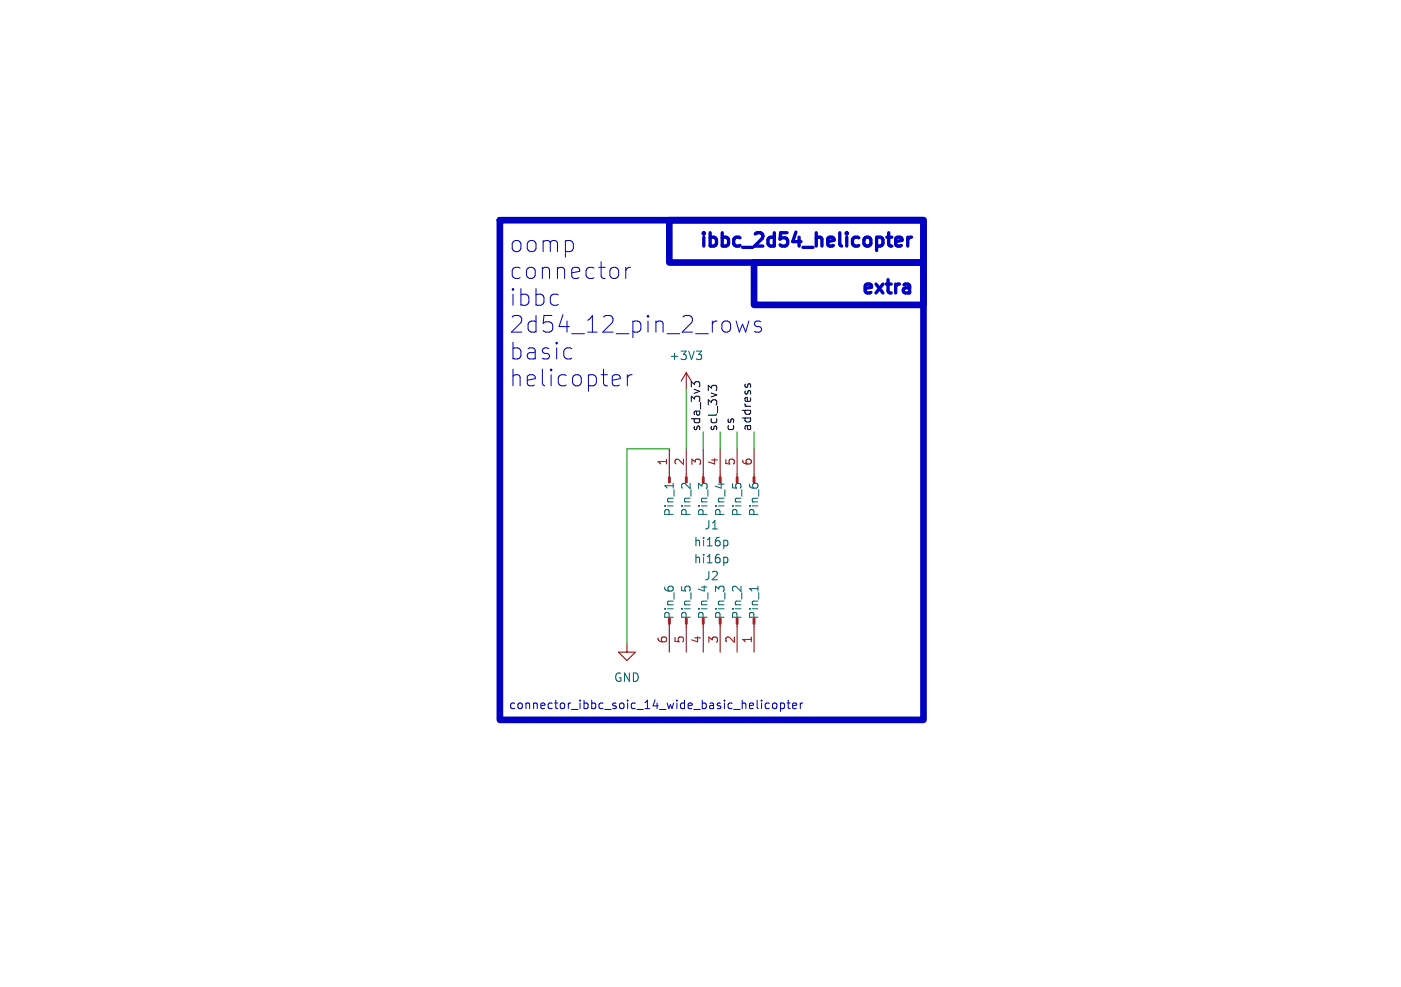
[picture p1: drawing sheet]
<svg xmlns="http://www.w3.org/2000/svg" width="210mm" height="148mm" viewBox="0 0 210 148" stroke-linecap="round" stroke-linejoin="round" font-family="sans-serif">
<g fill="none" stroke="#840000" stroke-width=".15">
<path d="M102.9 55.9v2.5M102.9 55.9l-.8 1.3M102.9 55.9l.7 1.3M100.3 67.3v4.2M102.9 67.3v4.2M105.4 67.3v4.2M107.9 67.3v4.2M110.5 67.3v4.2M113 67.3v4.2M94 96.5v1.3h1.2l-1.2 1.3-1.3-1.3h1.3M100.3 93.6v4.2M102.9 93.6v4.2"/>
<path d="M105.4 93.6v4.2M107.9 93.6v4.2M110.5 93.6v4.2M113 93.6v4.2"/>
</g>
<g fill="#840000" stroke="#840000" stroke-width=".15">
<path d="M112.9 71.5h.3v.9h-.3z"/>
<path d="M110.4 71.5h.2v.9h-.2z"/>
<path d="M107.8 71.5h.3v.9h-.3z"/>
<path d="M105.3 71.5h.2v.9h-.2z"/>
<path d="M102.7 71.5h.3v.9h-.3z"/>
<path d="M100.2 71.5h.3v.9h-.3z"/>
<path d="M100.2 92.7h.3v.9h-.3z"/>
<path d="M102.7 92.7h.3v.9h-.3z"/>
<path d="M105.3 92.7h.2v.9h-.2z"/>
<path d="M107.8 92.7h.3v.9h-.3z"/>
<path d="M110.4 92.7h.2v.9h-.2z"/>
<path d="M112.9 92.7h.3v.9h-.3z"/>
</g>
<path d="M104.4 52.6h.8l-.5 .5M104.9 53.1l.3 .3v.3l-.3 .2M100.9 72.5v.7M102.3 72.5h.4M103.4 72.5v.8M108.1 72.4v.8M105.6 87.8v.8M108.6 81l.4 .1 .1 .2-.1 .4-.4 .2M108.6 83.6h.4l.1 .2-.1 .5-.4 .1M109.9 88h.4M111.1 87.9v.8M113.6 87.9v.7" fill="none" stroke="#006464" stroke-width=".15"/>
<path d="M104.9 57.8v-.3l-.2-.3-.5 .1-.1 .4-.5-.5v.8M107.4 58.4v-.4l-.2-.2h-.4l-.1 .4-.5-.4v.8M111.7 57.6v.4M112.5 58v-.4l-.2-.1-.1 .1-.2 .4" fill="none" stroke="#0f0f0f" stroke-width=".15"/>
<path d="M132.9 35.6h.8M133.5 36.9h.2M134.3 36.2l.9-.2-.1-.3-.6-.1-.2 .3v.7l.1 .2 .1 .1 .6-.1M136.1 35.6v1.3M136.6 35.6a.51 .51 0 0 0-.5 .3M136.1 42.6l.3 .3v1M136.4 43.8l-.7 .1M136.4 43.1l-.7 .1" fill="none" stroke="#0000c2" stroke-width=".5"/>
<g fill="none" stroke="#0000c2" stroke-width=".15">
<path d="M85.5 52.2l.2 .1M85.7 53.7l-.2 .1M92.1 56.2h.5l.2 .1 .2 .5-1.2 .2M92.6 40.3l.1 .3v.7l-.1 .2M92.8 57.7l-.2 .2h-.5M93.8 40.1v1.7M94 56.2v1.7M94.5 40.1a.64 .64 0 0 0-.7 .5M94.8 56.2a.64 .64 0 0 0-.8 .5M110.3 48.1l.5 1.7 .5-1.2 .5 1.2 .5-1.7M114 48.3l-.6-.2-.2 .2-.1 .2 .1 .4 .8 .2 .2 .2-.2 .4-.2 .1h-.5l-.2-.1M115.3 105.5l-.4-.1-.2 .3v.3l.1 .2h.5"/>
<path d="M115.9 105.5l.1-.1 .4 .1 .1 .5-.2 .2-.3 .1-.1-.2zM117 105.5l.4-.1 .2 .3v.3l-.1 .2h-.5M117 105.4v1.3M118 105.4h.5M118.1 105v1.1l.4 .2M118.8 105.8l.6-.1v-.2l-.4-.1-.2 .2 .1 .6h.5M120 105.4v.9M120.3 105.4l-.2 .1-.1 .2"/>
</g>
<path d="M74.9 33h63.5v75h-63.5zM100.3 33h38.1v6.4h-38.1zM113 39.4h25.4v6.3h-25.4z" fill="none" stroke="#0000c2" stroke-width="1"/>
<path d="M102.9 58.4v8.9M100.3 67.3h-6.3v29.2M105.4 64.8v2.5M107.9 64.8v2.5M110.5 64.8v2.5M113 64.8v2.5" fill="none" stroke="#009600" stroke-width=".15"/>
<g font-size="3.5" fill="#0000c2">
<text x="76.2" y="38">oomp</text>
<text x="76.2" y="42.1">connector</text>
<text x="76.2" y="46.1">ibbc</text>
<text x="76.2" y="50.1">2d54_12_pin_2_rows</text>
<text x="76.2" y="54.1">basic</text>
<text x="76.2" y="58.2">helicopter</text>
</g>
<g font-size="2.8" fill="#0000c2">
<text x="104.3" y="37.2">ibbc_2d54_helicopter</text>
<text x="128.5" y="44.2">extra</text>
</g>
<g font-size="1.8" fill="#006464">
<text x="100.2" y="54.2">+3V3</text>
<text x="101.2" y="77.5" transform="rotate(-90 101.2 77.5)">Pin_1</text>
<text x="103.7" y="77.5" transform="rotate(-90 103.7 77.5)">Pin_2</text>
<text x="106.3" y="77.5" transform="rotate(-90 106.3 77.5)">Pin_3</text>
<text x="108.8" y="77.5" transform="rotate(-90 108.8 77.5)">Pin_4</text>
<text x="111.4" y="77.5" transform="rotate(-90 111.4 77.5)">Pin_5</text>
<text x="113.9" y="77.5" transform="rotate(-90 113.9 77.5)">Pin_6</text>
<text x="103.9" y="82.1">hi16p</text>
<text x="105.5" y="79.6">J1</text>
<text x="103.9" y="84.7">hi16p</text>
<text x="105.5" y="87.2">J2</text>
<text x="101.2" y="93" transform="rotate(-90 101.2 93)">Pin_6</text>
<text x="103.7" y="93" transform="rotate(-90 103.7 93)">Pin_5</text>
<text x="106.3" y="93" transform="rotate(-90 106.3 93)">Pin_4</text>
<text x="108.8" y="93" transform="rotate(-90 108.8 93)">Pin_3</text>
<text x="111.4" y="93" transform="rotate(-90 111.4 93)">Pin_2</text>
<text x="113.9" y="93" transform="rotate(-90 113.9 93)">Pin_1</text>
<text x="91.9" y="102.5">GND</text>
</g>
<g font-size="1.8" fill="#0f0f0f">
<text x="105.1" y="64.8" transform="rotate(-90 105.1 64.8)">sda_3v3</text>
<text x="107.6" y="64.8" transform="rotate(-90 107.6 64.8)">scl_3v3</text>
<text x="110.1" y="64.8" transform="rotate(-90 110.1 64.8)">cs</text>
<text x="112.7" y="64.8" transform="rotate(-90 112.7 64.8)">address</text>
</g>
<g font-size="1.8" fill="#a90000">
<text x="100.1" y="69.9" transform="rotate(-90 100.1 69.9)">1</text>
<text x="102.6" y="69.9" transform="rotate(-90 102.6 69.9)">2</text>
<text x="105.2" y="69.9" transform="rotate(-90 105.2 69.9)">3</text>
<text x="107.7" y="69.9" transform="rotate(-90 107.7 69.9)">4</text>
<text x="110.2" y="69.9" transform="rotate(-90 110.2 69.9)">5</text>
<text x="112.8" y="69.9" transform="rotate(-90 112.8 69.9)">6</text>
<text x="100.1" y="96.6" transform="rotate(-90 100.1 96.6)">6</text>
<text x="102.6" y="96.6" transform="rotate(-90 102.6 96.6)">5</text>
<text x="105.2" y="96.6" transform="rotate(-90 105.2 96.6)">4</text>
<text x="107.7" y="96.6" transform="rotate(-90 107.7 96.6)">3</text>
<text x="110.2" y="96.6" transform="rotate(-90 110.2 96.6)">2</text>
<text x="112.8" y="96.6" transform="rotate(-90 112.8 96.6)">1</text>
</g>
<text font-size="1.8" fill="#0000c2" x="76.2" y="106.4">connector_ibbc_soic_14_wide_basic_helicopter</text>
</svg>
